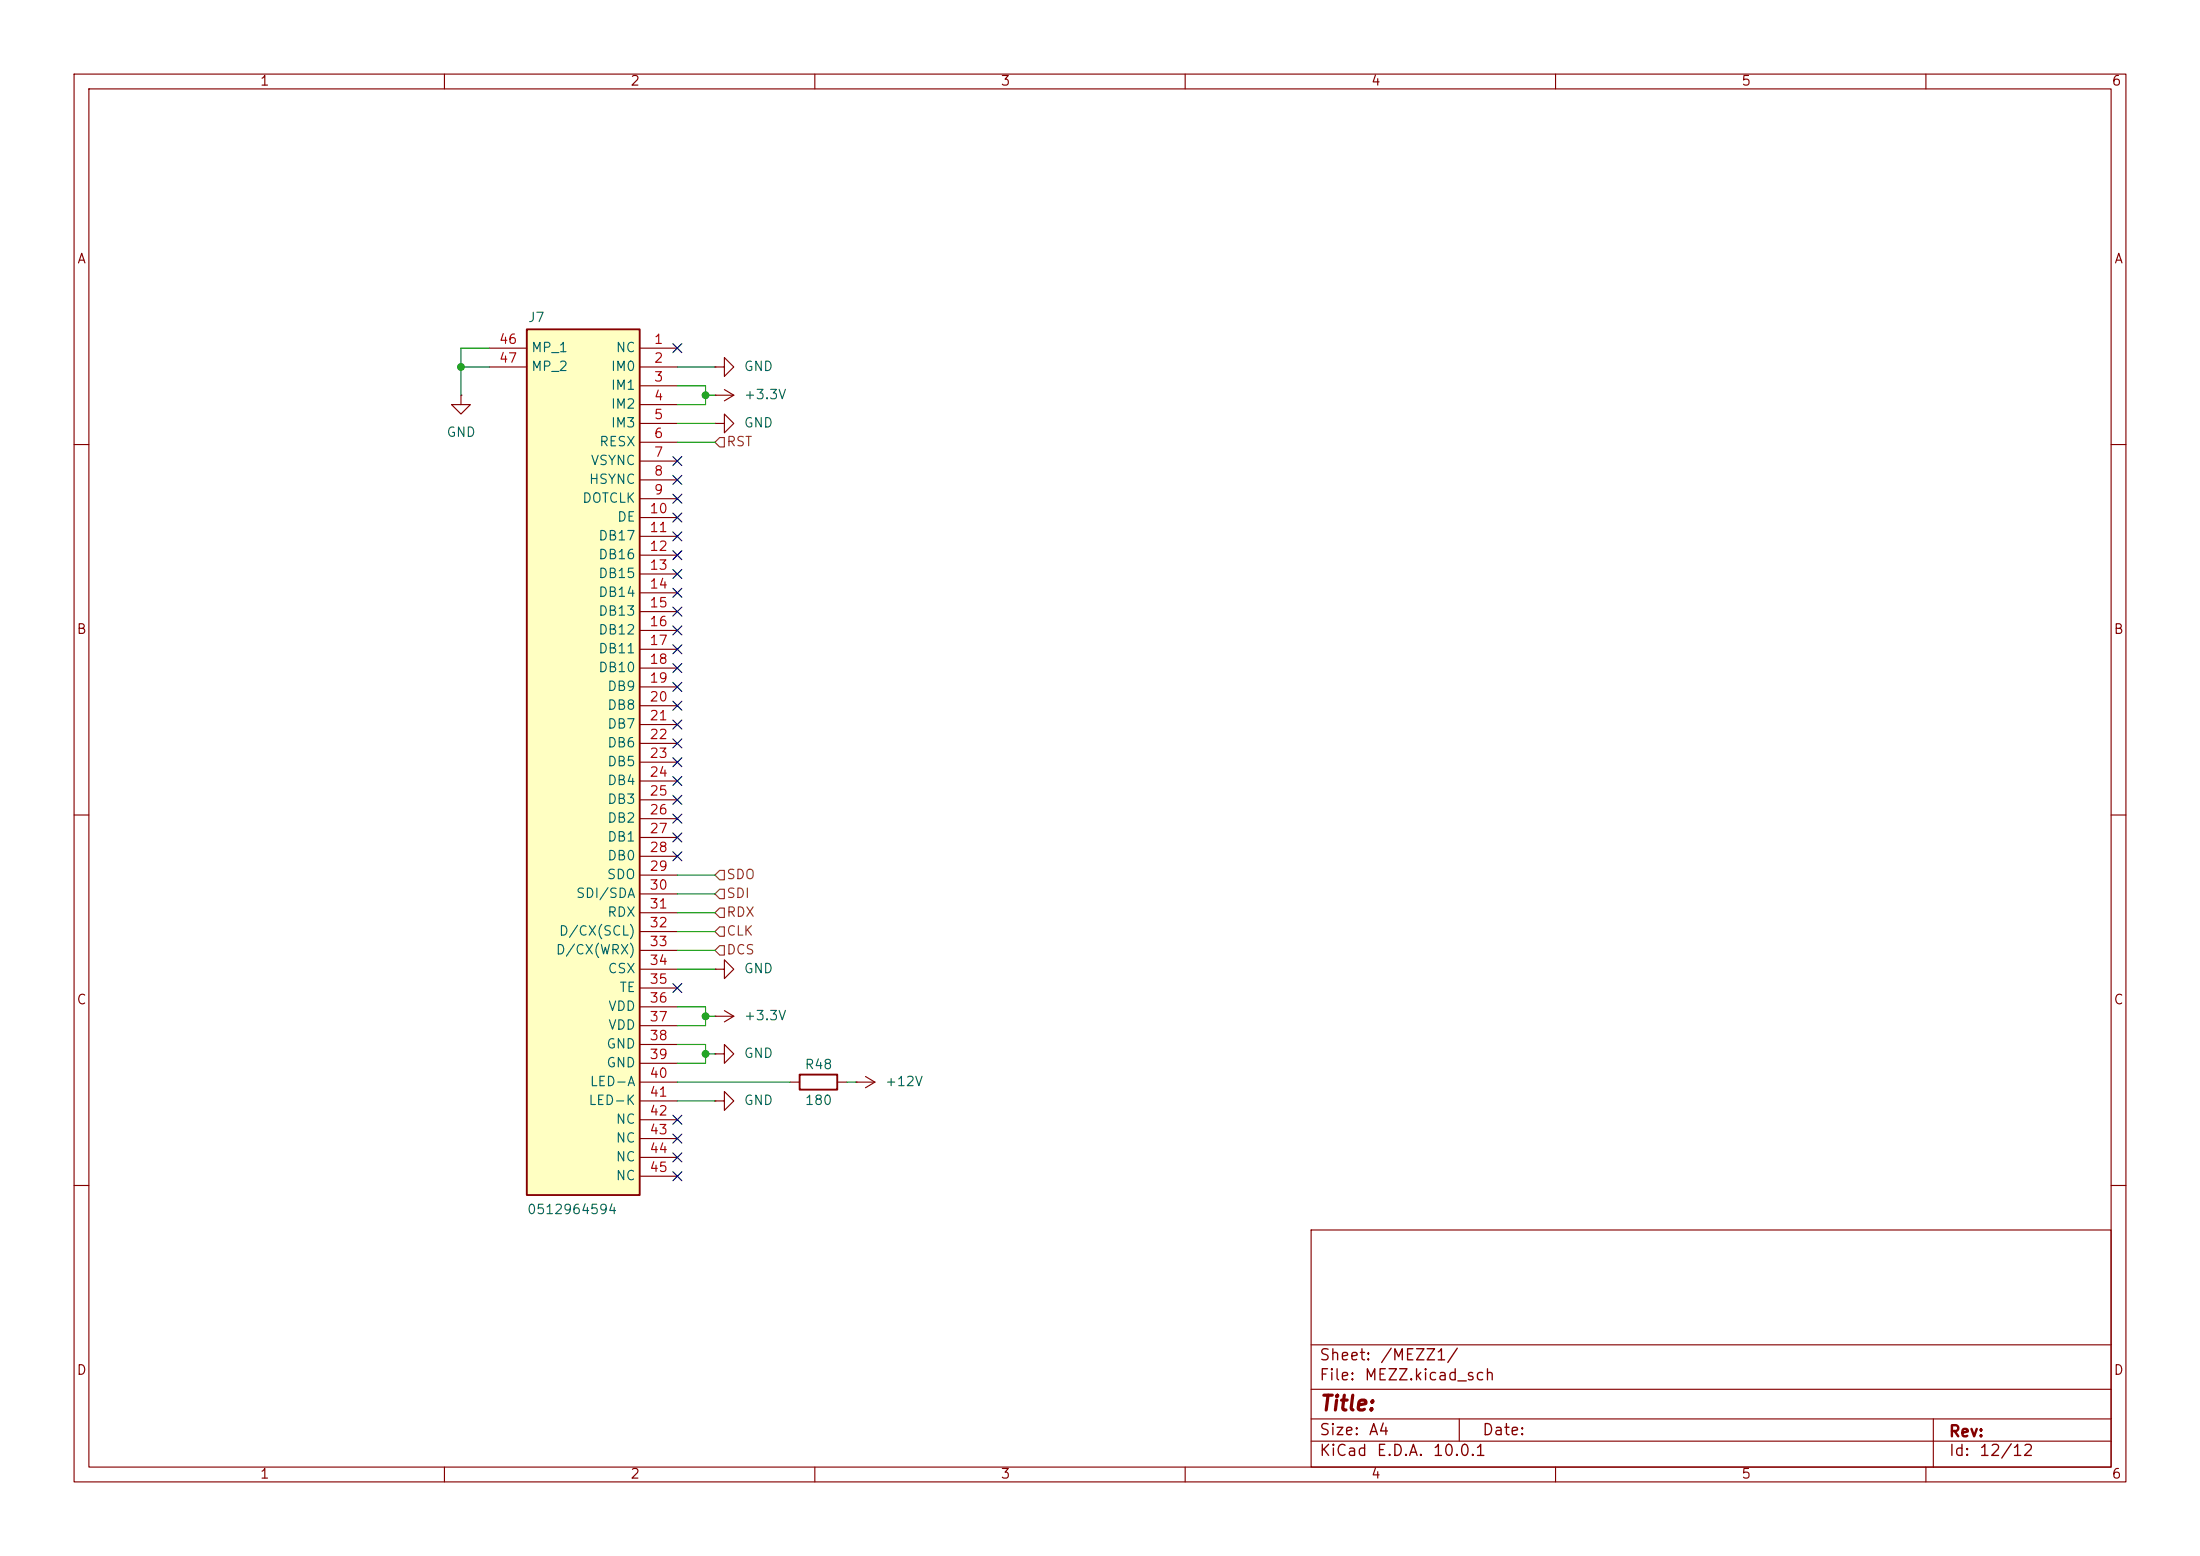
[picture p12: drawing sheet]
(kicad_sch
 (version 20260306)
 (generator "eeschema")
 (generator_version "10.0")
 (paper "A4")
 (lib_symbols
  (symbol "Device:R"
   (pin_numbers (hide yes))
   (pin_names
    (offset 0)) (exclude_from_sim no) (in_bom yes) (on_board yes)
   (in_pos_files yes)
   (duplicate_pin_numbers_are_jumpers no)
   (property "Reference" "R" (at 2.032 0 90) (show_name no) (do_not_autoplace no) (effects (font (size 1.27 1.27))))
   (property "Value" "R" (at 0 0 90) (show_name no) (do_not_autoplace no) (effects (font (size 1.27 1.27))))
   (property "Footprint" "" (at -1.778 0 90) (show_name no) (do_not_autoplace no) (hide yes) (effects (font (size 1.27 1.27))))
   (property "Datasheet" "" (at 0 0 0) (show_name no) (do_not_autoplace no) (hide yes) (effects (font (size 1.27 1.27))))
   (property "Description" "Resistor" (at 0 0 0) (show_name no) (do_not_autoplace no) (hide yes) (effects (font (size 1.27 1.27))))
   (symbol "R_0_1"
    (rectangle (start -1.016 -2.54) (end 1.016 2.54) (stroke (width 0.254) (type default)) (fill (type none))))
   (symbol "R_1_1"
    (pin passive line (at 0 3.81 270) (length 1.27) (name "" (effects (font (size 1.27 1.27)))) (number "1" (effects (font (size 1.27 1.27)))))
    (pin passive line (at 0 -3.81 90) (length 1.27) (name "" (effects (font (size 1.27 1.27)))) (number "2" (effects (font (size 1.27 1.27))))))
   (embedded_fonts no))
  (symbol "HELLCAT:0512964594" (exclude_from_sim no) (in_bom yes) (on_board yes)
   (in_pos_files yes)
   (duplicate_pin_numbers_are_jumpers no)
   (property "Reference" "J" (at 5.588 5.08 0) (show_name no) (do_not_autoplace no) (effects (font (size 1.27 1.27)) (justify left top)))
   (property "Value" "0512964594" (at 5.08 -116.078 0) (show_name no) (do_not_autoplace no) (effects (font (size 1.27 1.27)) (justify left top)))
   (property "Footprint" "HELLCAT:0512964594" (at 21.59 -94.92 0) (show_name no) (do_not_autoplace no) (hide yes) (effects (font (size 1.27 1.27)) (justify left top)))
   (property "Datasheet" "https://www.molex.com/en-us/products/part-detail-pdf/512964594?display=pdf" (at 21.59 -194.92 0) (show_name no) (do_not_autoplace no) (hide yes) (effects (font (size 1.27 1.27)) (justify left top)))
   (property "Description" "0.50mm Pitch Easy-On FFC/FPC Connector, 1.30mm Height, Right-Angle, Surface Mount, ZIF, Bottom Contact Style, 45 Circuits, Gold (Au) Contact  Plating" (at 0.762 7.366 0) (show_name no) (do_not_autoplace no) (hide yes) (effects (font (size 1.27 1.27))))
   (property "Height" "1.5" (at 21.59 -394.92 0) (show_name no) (do_not_autoplace no) (hide yes) (effects (font (size 1.27 1.27)) (justify left top)))
   (property "Manufacturer_Name" "Molex" (at 21.59 -494.92 0) (show_name no) (do_not_autoplace no) (hide yes) (effects (font (size 1.27 1.27)) (justify left top)))
   (property "Manufacturer_Part_Number" "0512964594" (at 21.59 -594.92 0) (show_name no) (do_not_autoplace no) (hide yes) (effects (font (size 1.27 1.27)) (justify left top)))
   (property "Mouser Part Number" "" (at 21.59 -694.92 0) (show_name no) (do_not_autoplace no) (hide yes) (effects (font (size 1.27 1.27)) (justify left top)))
   (property "Mouser Price/Stock" "" (at 21.59 -794.92 0) (show_name no) (do_not_autoplace no) (hide yes) (effects (font (size 1.27 1.27)) (justify left top)))
   (property "Arrow Part Number" "" (at 21.59 -894.92 0) (show_name no) (do_not_autoplace no) (hide yes) (effects (font (size 1.27 1.27)) (justify left top)))
   (property "Arrow Price/Stock" "" (at 21.59 -994.92 0) (show_name no) (do_not_autoplace no) (hide yes) (effects (font (size 1.27 1.27)) (justify left top)))
   (symbol "0512964594_1_1"
    (rectangle (start 5.08 2.54) (end 20.32 -114.3) (stroke (width 0.254) (type default)) (fill (type background)))
    (pin passive line (at 25.4 0 180) (length 5.08) (name "NC" (effects (font (size 1.27 1.27)))) (number "1" (effects (font (size 1.27 1.27)))))
    (pin passive line (at 25.4 -2.54 180) (length 5.08) (name "IM0" (effects (font (size 1.27 1.27)))) (number "2" (effects (font (size 1.27 1.27)))))
    (pin passive line (at 25.4 -5.08 180) (length 5.08) (name "IM1" (effects (font (size 1.27 1.27)))) (number "3" (effects (font (size 1.27 1.27)))))
    (pin passive line (at 25.4 -7.62 180) (length 5.08) (name "IM2" (effects (font (size 1.27 1.27)))) (number "4" (effects (font (size 1.27 1.27)))))
    (pin passive line (at 25.4 -10.16 180) (length 5.08) (name "IM3" (effects (font (size 1.27 1.27)))) (number "5" (effects (font (size 1.27 1.27)))))
    (pin passive line (at 25.4 -12.7 180) (length 5.08) (name "RESX" (effects (font (size 1.27 1.27)))) (number "6" (effects (font (size 1.27 1.27)))))
    (pin passive line (at 25.4 -15.24 180) (length 5.08) (name "VSYNC" (effects (font (size 1.27 1.27)))) (number "7" (effects (font (size 1.27 1.27)))))
    (pin passive line (at 25.4 -17.78 180) (length 5.08) (name "HSYNC" (effects (font (size 1.27 1.27)))) (number "8" (effects (font (size 1.27 1.27)))))
    (pin passive line (at 25.4 -20.32 180) (length 5.08) (name "DOTCLK" (effects (font (size 1.27 1.27)))) (number "9" (effects (font (size 1.27 1.27)))))
    (pin passive line (at 25.4 -22.86 180) (length 5.08) (name "DE" (effects (font (size 1.27 1.27)))) (number "10" (effects (font (size 1.27 1.27)))))
    (pin passive line (at 25.4 -25.4 180) (length 5.08) (name "DB17" (effects (font (size 1.27 1.27)))) (number "11" (effects (font (size 1.27 1.27)))))
    (pin passive line (at 25.4 -27.94 180) (length 5.08) (name "DB16" (effects (font (size 1.27 1.27)))) (number "12" (effects (font (size 1.27 1.27)))))
    (pin passive line (at 25.4 -30.48 180) (length 5.08) (name "DB15" (effects (font (size 1.27 1.27)))) (number "13" (effects (font (size 1.27 1.27)))))
    (pin passive line (at 25.4 -33.02 180) (length 5.08) (name "DB14" (effects (font (size 1.27 1.27)))) (number "14" (effects (font (size 1.27 1.27)))))
    (pin passive line (at 25.4 -35.56 180) (length 5.08) (name "DB13" (effects (font (size 1.27 1.27)))) (number "15" (effects (font (size 1.27 1.27)))))
    (pin passive line (at 25.4 -38.1 180) (length 5.08) (name "DB12" (effects (font (size 1.27 1.27)))) (number "16" (effects (font (size 1.27 1.27)))))
    (pin passive line (at 25.4 -40.64 180) (length 5.08) (name "DB11" (effects (font (size 1.27 1.27)))) (number "17" (effects (font (size 1.27 1.27)))))
    (pin passive line (at 25.4 -43.18 180) (length 5.08) (name "DB10" (effects (font (size 1.27 1.27)))) (number "18" (effects (font (size 1.27 1.27)))))
    (pin passive line (at 25.4 -45.72 180) (length 5.08) (name "DB9" (effects (font (size 1.27 1.27)))) (number "19" (effects (font (size 1.27 1.27)))))
    (pin passive line (at 25.4 -48.26 180) (length 5.08) (name "DB8" (effects (font (size 1.27 1.27)))) (number "20" (effects (font (size 1.27 1.27)))))
    (pin passive line (at 25.4 -50.8 180) (length 5.08) (name "DB7" (effects (font (size 1.27 1.27)))) (number "21" (effects (font (size 1.27 1.27)))))
    (pin passive line (at 25.4 -53.34 180) (length 5.08) (name "DB6" (effects (font (size 1.27 1.27)))) (number "22" (effects (font (size 1.27 1.27)))))
    (pin passive line (at 25.4 -55.88 180) (length 5.08) (name "DB5" (effects (font (size 1.27 1.27)))) (number "23" (effects (font (size 1.27 1.27)))))
    (pin passive line (at 25.4 -58.42 180) (length 5.08) (name "DB4" (effects (font (size 1.27 1.27)))) (number "24" (effects (font (size 1.27 1.27)))))
    (pin passive line (at 25.4 -60.96 180) (length 5.08) (name "DB3" (effects (font (size 1.27 1.27)))) (number "25" (effects (font (size 1.27 1.27)))))
    (pin passive line (at 25.4 -63.5 180) (length 5.08) (name "DB2" (effects (font (size 1.27 1.27)))) (number "26" (effects (font (size 1.27 1.27)))))
    (pin passive line (at 25.4 -66.04 180) (length 5.08) (name "DB1" (effects (font (size 1.27 1.27)))) (number "27" (effects (font (size 1.27 1.27)))))
    (pin passive line (at 25.4 -68.58 180) (length 5.08) (name "DB0" (effects (font (size 1.27 1.27)))) (number "28" (effects (font (size 1.27 1.27)))))
    (pin passive line (at 25.4 -71.12 180) (length 5.08) (name "SDO" (effects (font (size 1.27 1.27)))) (number "29" (effects (font (size 1.27 1.27)))))
    (pin passive line (at 25.4 -73.66 180) (length 5.08) (name "SDI/SDA" (effects (font (size 1.27 1.27)))) (number "30" (effects (font (size 1.27 1.27)))))
    (pin passive line (at 25.4 -76.2 180) (length 5.08) (name "RDX" (effects (font (size 1.27 1.27)))) (number "31" (effects (font (size 1.27 1.27)))))
    (pin passive line (at 25.4 -78.74 180) (length 5.08) (name "D/CX(SCL)" (effects (font (size 1.27 1.27)))) (number "32" (effects (font (size 1.27 1.27)))))
    (pin passive line (at 25.4 -81.28 180) (length 5.08) (name "D/CX(WRX)" (effects (font (size 1.27 1.27)))) (number "33" (effects (font (size 1.27 1.27)))))
    (pin passive line (at 25.4 -83.82 180) (length 5.08) (name "CSX" (effects (font (size 1.27 1.27)))) (number "34" (effects (font (size 1.27 1.27)))))
    (pin passive line (at 25.4 -86.36 180) (length 5.08) (name "TE" (effects (font (size 1.27 1.27)))) (number "35" (effects (font (size 1.27 1.27)))))
    (pin passive line (at 25.4 -88.9 180) (length 5.08) (name "VDD" (effects (font (size 1.27 1.27)))) (number "36" (effects (font (size 1.27 1.27)))))
    (pin passive line (at 25.4 -91.44 180) (length 5.08) (name "VDD" (effects (font (size 1.27 1.27)))) (number "37" (effects (font (size 1.27 1.27)))))
    (pin passive line (at 25.4 -93.98 180) (length 5.08) (name "GND" (effects (font (size 1.27 1.27)))) (number "38" (effects (font (size 1.27 1.27)))))
    (pin passive line (at 25.4 -96.52 180) (length 5.08) (name "GND" (effects (font (size 1.27 1.27)))) (number "39" (effects (font (size 1.27 1.27)))))
    (pin passive line (at 25.4 -99.06 180) (length 5.08) (name "LED-A" (effects (font (size 1.27 1.27)))) (number "40" (effects (font (size 1.27 1.27)))))
    (pin passive line (at 25.4 -101.6 180) (length 5.08) (name "LED-K" (effects (font (size 1.27 1.27)))) (number "41" (effects (font (size 1.27 1.27)))))
    (pin passive line (at 25.4 -104.14 180) (length 5.08) (name "NC" (effects (font (size 1.27 1.27)))) (number "42" (effects (font (size 1.27 1.27)))))
    (pin passive line (at 25.4 -106.68 180) (length 5.08) (name "NC" (effects (font (size 1.27 1.27)))) (number "43" (effects (font (size 1.27 1.27)))))
    (pin passive line (at 25.4 -109.22 180) (length 5.08) (name "NC" (effects (font (size 1.27 1.27)))) (number "44" (effects (font (size 1.27 1.27)))))
    (pin passive line (at 25.4 -111.76 180) (length 5.08) (name "NC" (effects (font (size 1.27 1.27)))) (number "45" (effects (font (size 1.27 1.27)))))
    (pin passive line (at 0 0 0) (length 5.08) (name "MP_1" (effects (font (size 1.27 1.27)))) (number "46" (effects (font (size 1.27 1.27)))))
    (pin passive line (at 0 -2.54 0) (length 5.08) (name "MP_2" (effects (font (size 1.27 1.27)))) (number "47" (effects (font (size 1.27 1.27))))))
   (embedded_fonts no))
  (symbol "power:+12V"
   (power global)
   (pin_numbers (hide yes))
   (pin_names
    (offset 0) (hide yes)) (exclude_from_sim no) (in_bom yes) (on_board yes)
   (in_pos_files yes)
   (duplicate_pin_numbers_are_jumpers no)
   (property "Reference" "#PWR" (at 0 -3.81 0) (show_name no) (do_not_autoplace no) (hide yes) (effects (font (size 1.27 1.27))))
   (property "Value" "+12V" (at 0 3.556 0) (show_name no) (do_not_autoplace no) (effects (font (size 1.27 1.27))))
   (property "Footprint" "" (at 0 0 0) (show_name no) (do_not_autoplace no) (hide yes) (effects (font (size 1.27 1.27))))
   (property "Datasheet" "" (at 0 0 0) (show_name no) (do_not_autoplace no) (hide yes) (effects (font (size 1.27 1.27))))
   (property "Description" "Power symbol creates a global label with name \"+12V\"" (at 0 0 0) (show_name no) (do_not_autoplace no) (hide yes) (effects (font (size 1.27 1.27))))
   (symbol "+12V_0_1"
    (polyline (pts (xy -0.762 1.27) (xy 0 2.54)) (stroke (width 0) (type default)) (fill (type none)))
    (polyline (pts (xy 0 2.54) (xy 0.762 1.27)) (stroke (width 0) (type default)) (fill (type none)))
    (polyline (pts (xy 0 0) (xy 0 2.54)) (stroke (width 0) (type default)) (fill (type none))))
   (symbol "+12V_1_1"
    (pin power_in line (at 0 0 90) (length 0) (name "" (effects (font (size 1.27 1.27)))) (number "1" (effects (font (size 1.27 1.27))))))
   (embedded_fonts no))
  (symbol "power:GND"
   (power global)
   (pin_numbers (hide yes))
   (pin_names
    (offset 0) (hide yes)) (exclude_from_sim no) (in_bom yes) (on_board yes)
   (in_pos_files yes)
   (duplicate_pin_numbers_are_jumpers no)
   (property "Reference" "#PWR" (at 0 -6.35 0) (show_name no) (do_not_autoplace no) (hide yes) (effects (font (size 1.27 1.27))))
   (property "Value" "GND" (at 0 -3.81 0) (show_name no) (do_not_autoplace no) (effects (font (size 1.27 1.27))))
   (property "Footprint" "" (at 0 0 0) (show_name no) (do_not_autoplace no) (hide yes) (effects (font (size 1.27 1.27))))
   (property "Datasheet" "" (at 0 0 0) (show_name no) (do_not_autoplace no) (hide yes) (effects (font (size 1.27 1.27))))
   (property "Description" "Power symbol creates a global label with name \"GND\" , ground" (at 0 0 0) (show_name no) (do_not_autoplace no) (hide yes) (effects (font (size 1.27 1.27))))
   (symbol "GND_0_1"
    (polyline (pts (xy 0 0) (xy 0 -1.27) (xy 1.27 -1.27) (xy 0 -2.54) (xy -1.27 -1.27) (xy 0 -1.27)) (stroke (width 0) (type default)) (fill (type none))))
   (symbol "GND_1_1"
    (pin power_in line (at 0 0 270) (length 0) (name "" (effects (font (size 1.27 1.27)))) (number "1" (effects (font (size 1.27 1.27))))))
   (embedded_fonts no)))
 (junction
  (at 95.25 142.24)
  (diameter 0)
  (color 0 0 0 0))
 (junction
  (at 95.25 53.34)
  (diameter 0)
  (color 0 0 0 0))
 (junction
  (at 62.23 49.53)
  (diameter 0)
  (color 0 0 0 0))
 (junction
  (at 95.25 137.16)
  (diameter 0)
  (color 0 0 0 0))
 (no_connect
  (at 91.44 74.93))
 (no_connect
  (at 91.44 87.63))
 (no_connect
  (at 91.44 115.57))
 (no_connect
  (at 91.44 64.77))
 (no_connect
  (at 91.44 85.09))
 (no_connect
  (at 91.44 82.55))
 (no_connect
  (at 91.44 156.21))
 (no_connect
  (at 91.44 92.71))
 (no_connect
  (at 91.44 110.49))
 (no_connect
  (at 91.44 80.01))
 (no_connect
  (at 91.44 105.41))
 (no_connect
  (at 91.44 72.39))
 (no_connect
  (at 91.44 69.85))
 (no_connect
  (at 91.44 46.99))
 (no_connect
  (at 91.44 67.31))
 (no_connect
  (at 91.44 158.75))
 (no_connect
  (at 91.44 100.33))
 (no_connect
  (at 91.44 151.13))
 (no_connect
  (at 91.44 102.87))
 (no_connect
  (at 91.44 77.47))
 (no_connect
  (at 91.44 153.67))
 (no_connect
  (at 91.44 107.95))
 (no_connect
  (at 91.44 95.25))
 (no_connect
  (at 91.44 133.35))
 (no_connect
  (at 91.44 90.17))
 (no_connect
  (at 91.44 62.23))
 (no_connect
  (at 91.44 113.03))
 (no_connect
  (at 91.44 97.79))
 (wire
  (pts (xy 91.44 49.53) (xy 96.52 49.53))
  (stroke (width 0) (type default)))
 (wire
  (pts (xy 114.3 146.05) (xy 115.57 146.05))
  (stroke (width 0) (type default)))
 (wire
  (pts (xy 62.23 46.99) (xy 62.23 49.53))
  (stroke (width 0) (type default)))
 (wire
  (pts (xy 66.04 46.99) (xy 62.23 46.99))
  (stroke (width 0) (type default)))
 (wire
  (pts (xy 91.44 128.27) (xy 96.52 128.27))
  (stroke (width 0) (type default)))
 (wire
  (pts (xy 91.44 118.11) (xy 96.52 118.11))
  (stroke (width 0) (type default)))
 (wire
  (pts (xy 62.23 49.53) (xy 62.23 53.34))
  (stroke (width 0) (type default)))
 (wire
  (pts (xy 91.44 140.97) (xy 95.25 140.97))
  (stroke (width 0) (type default)))
 (wire
  (pts (xy 91.44 143.51) (xy 95.25 143.51))
  (stroke (width 0) (type default)))
 (wire
  (pts (xy 95.25 140.97) (xy 95.25 142.24))
  (stroke (width 0) (type default)))
 (wire
  (pts (xy 91.44 120.65) (xy 96.52 120.65))
  (stroke (width 0) (type default)))
 (wire
  (pts (xy 95.25 137.16) (xy 96.52 137.16))
  (stroke (width 0) (type default)))
 (wire
  (pts (xy 95.25 53.34) (xy 95.25 52.07))
  (stroke (width 0) (type default)))
 (wire
  (pts (xy 95.25 143.51) (xy 95.25 142.24))
  (stroke (width 0) (type default)))
 (wire
  (pts (xy 91.44 59.69) (xy 96.52 59.69))
  (stroke (width 0) (type default)))
 (wire
  (pts (xy 96.52 142.24) (xy 95.25 142.24))
  (stroke (width 0) (type default)))
 (wire
  (pts (xy 95.25 137.16) (xy 95.25 135.89))
  (stroke (width 0) (type default)))
 (wire
  (pts (xy 95.25 54.61) (xy 95.25 53.34))
  (stroke (width 0) (type default)))
 (wire
  (pts (xy 95.25 138.43) (xy 95.25 137.16))
  (stroke (width 0) (type default)))
 (wire
  (pts (xy 66.04 49.53) (xy 62.23 49.53))
  (stroke (width 0) (type default)))
 (wire
  (pts (xy 91.44 146.05) (xy 106.68 146.05))
  (stroke (width 0) (type default)))
 (wire
  (pts (xy 91.44 52.07) (xy 95.25 52.07))
  (stroke (width 0) (type default)))
 (wire
  (pts (xy 91.44 135.89) (xy 95.25 135.89))
  (stroke (width 0) (type default)))
 (wire
  (pts (xy 91.44 123.19) (xy 96.52 123.19))
  (stroke (width 0) (type default)))
 (wire
  (pts (xy 91.44 125.73) (xy 96.52 125.73))
  (stroke (width 0) (type default)))
 (wire
  (pts (xy 91.44 54.61) (xy 95.25 54.61))
  (stroke (width 0) (type default)))
 (wire
  (pts (xy 91.44 138.43) (xy 95.25 138.43))
  (stroke (width 0) (type default)))
 (wire
  (pts (xy 91.44 57.15) (xy 96.52 57.15))
  (stroke (width 0) (type default)))
 (wire
  (pts (xy 91.44 130.81) (xy 96.52 130.81))
  (stroke (width 0) (type default)))
 (wire
  (pts (xy 91.44 148.59) (xy 96.52 148.59))
  (stroke (width 0) (type default)))
 (wire
  (pts (xy 95.25 53.34) (xy 96.52 53.34))
  (stroke (width 0) (type default)))
 (hierarchical_label "CLK"
  (shape input)
  (at 96.52 125.73 0)
  (effects (font (size 1.27 1.27)) (justify left)))
 (hierarchical_label "DCS"
  (shape input)
  (at 96.52 128.27 0)
  (effects (font (size 1.27 1.27)) (justify left)))
 (hierarchical_label "SDO"
  (shape input)
  (at 96.52 118.11 0)
  (effects (font (size 1.27 1.27)) (justify left)))
 (hierarchical_label "RST"
  (shape input)
  (at 96.52 59.69 0)
  (effects (font (size 1.27 1.27)) (justify left)))
 (hierarchical_label "SDI"
  (shape input)
  (at 96.52 120.65 0)
  (effects (font (size 1.27 1.27)) (justify left)))
 (hierarchical_label "RDX"
  (shape input)
  (at 96.52 123.19 0)
  (effects (font (size 1.27 1.27)) (justify left)))
 (symbol
  (lib_id "power:GND")
  (at 62.23 53.34 0)
  (mirror y)
  (unit 1)
  (body_style 1)
  (exclude_from_sim no)
  (in_bom yes)
  (on_board yes)
  (in_pos_files yes)
  (dnp no)
  (fields_autoplaced yes)
  (property "Reference" "#PWR066" (at 62.23 59.69 0) (hide yes) (show_name no) (do_not_autoplace no) (effects (font (size 1.27 1.27))))
  (property "Value" "GND" (at 62.23 58.42 0) (show_name no) (do_not_autoplace no) (effects (font (size 1.27 1.27))))
  (property "Footprint" "" (at 62.23 53.34 0) (hide yes) (show_name no) (do_not_autoplace no) (effects (font (size 1.27 1.27))))
  (property "Datasheet" "" (at 62.23 53.34 0) (hide yes) (show_name no) (do_not_autoplace no) (effects (font (size 1.27 1.27))))
  (property "Description" "Power symbol creates a global label with name \"GND\" , ground" (at 62.23 53.34 0) (hide yes) (show_name no) (do_not_autoplace no) (effects (font (size 1.27 1.27))))
  (pin "1"))
 (symbol
  (lib_id "power:GND")
  (at 96.52 142.24 90)
  (mirror x)
  (unit 1)
  (body_style 1)
  (exclude_from_sim no)
  (in_bom yes)
  (on_board yes)
  (in_pos_files yes)
  (dnp no)
  (fields_autoplaced yes)
  (property "Reference" "#PWR072" (at 102.87 142.24 0) (hide yes) (show_name no) (do_not_autoplace no) (effects (font (size 1.27 1.27))))
  (property "Value" "GND" (at 100.33 142.2399 90) (show_name no) (do_not_autoplace no) (effects (font (size 1.27 1.27)) (justify right)))
  (property "Footprint" "" (at 96.52 142.24 0) (hide yes) (show_name no) (do_not_autoplace no) (effects (font (size 1.27 1.27))))
  (property "Datasheet" "" (at 96.52 142.24 0) (hide yes) (show_name no) (do_not_autoplace no) (effects (font (size 1.27 1.27))))
  (property "Description" "Power symbol creates a global label with name \"GND\" , ground" (at 96.52 142.24 0) (hide yes) (show_name no) (do_not_autoplace no) (effects (font (size 1.27 1.27))))
  (pin "1"))
 (symbol
  (lib_id "HELLCAT:0512964594")
  (at 66.04 46.99 0)
  (unit 1)
  (body_style 1)
  (exclude_from_sim no)
  (in_bom yes)
  (on_board yes)
  (in_pos_files yes)
  (dnp no)
  (property "Reference" "J7" (at 72.39 42.926 0) (show_name no) (do_not_autoplace no) (effects (font (size 1.27 1.27))))
  (property "Value" "0512964594" (at 77.216 163.322 0) (show_name no) (do_not_autoplace no) (effects (font (size 1.27 1.27))))
  (property "Footprint" "HELLCAT:0512964594" (at 87.63 141.91 0) (hide yes) (show_name no) (do_not_autoplace no) (effects (font (size 1.27 1.27)) (justify left top)))
  (property "Datasheet" "https://www.molex.com/en-us/products/part-detail-pdf/512964594?display=pdf" (at 87.63 241.91 0) (hide yes) (show_name no) (do_not_autoplace no) (effects (font (size 1.27 1.27)) (justify left top)))
  (property "Description" "0.50mm Pitch Easy-On FFC/FPC Connector, 1.30mm Height, Right-Angle, Surface Mount, ZIF, Bottom Contact Style, 45 Circuits, Gold (Au) Contact  Plating" (at 66.802 39.624 0) (hide yes) (show_name no) (do_not_autoplace no) (effects (font (size 1.27 1.27))))
  (property "Height" "1.5" (at 87.63 441.91 0) (hide yes) (show_name no) (do_not_autoplace no) (effects (font (size 1.27 1.27)) (justify left top)))
  (property "Manufacturer_Name" "Molex" (at 87.63 541.91 0) (hide yes) (show_name no) (do_not_autoplace no) (effects (font (size 1.27 1.27)) (justify left top)))
  (property "Manufacturer_Part_Number" "0512964594" (at 87.63 641.91 0) (hide yes) (show_name no) (do_not_autoplace no) (effects (font (size 1.27 1.27)) (justify left top)))
  (property "Mouser Part Number" "" (at 87.63 741.91 0) (hide yes) (show_name no) (do_not_autoplace no) (effects (font (size 1.27 1.27)) (justify left top)))
  (property "Mouser Price/Stock" "" (at 87.63 841.91 0) (hide yes) (show_name no) (do_not_autoplace no) (effects (font (size 1.27 1.27)) (justify left top)))
  (property "Arrow Part Number" "" (at 87.63 941.91 0) (hide yes) (show_name no) (do_not_autoplace no) (effects (font (size 1.27 1.27)) (justify left top)))
  (property "Arrow Price/Stock" "" (at 87.63 1041.91 0) (hide yes) (show_name no) (do_not_autoplace no) (effects (font (size 1.27 1.27)) (justify left top)))
  (pin "8")
  (pin "23")
  (pin "3")
  (pin "5")
  (pin "27")
  (pin "29")
  (pin "4")
  (pin "14")
  (pin "17")
  (pin "18")
  (pin "10")
  (pin "19")
  (pin "6")
  (pin "12")
  (pin "11")
  (pin "21")
  (pin "13")
  (pin "15")
  (pin "7")
  (pin "9")
  (pin "2")
  (pin "20")
  (pin "16")
  (pin "1")
  (pin "22")
  (pin "24")
  (pin "25")
  (pin "26")
  (pin "28")
  (pin "31")
  (pin "47")
  (pin "32")
  (pin "40")
  (pin "35")
  (pin "41")
  (pin "34")
  (pin "43")
  (pin "37")
  (pin "44")
  (pin "30")
  (pin "45")
  (pin "42")
  (pin "33")
  (pin "36")
  (pin "39")
  (pin "46")
  (pin "38"))
 (symbol
  (lib_id "power:+12V")
  (at 96.52 137.16 270)
  (unit 1)
  (body_style 1)
  (exclude_from_sim no)
  (in_bom yes)
  (on_board yes)
  (in_pos_files yes)
  (dnp no)
  (fields_autoplaced yes)
  (property "Reference" "#PWR071" (at 92.71 137.16 0) (hide yes) (show_name no) (do_not_autoplace no) (effects (font (size 1.27 1.27))))
  (property "Value" "+3.3V" (at 100.33 137.1599 90) (show_name no) (do_not_autoplace no) (effects (font (size 1.27 1.27)) (justify left)))
  (property "Footprint" "" (at 96.52 137.16 0) (hide yes) (show_name no) (do_not_autoplace no) (effects (font (size 1.27 1.27))))
  (property "Datasheet" "" (at 96.52 137.16 0) (hide yes) (show_name no) (do_not_autoplace no) (effects (font (size 1.27 1.27))))
  (property "Description" "Power symbol creates a global label with name \"+12V\"" (at 96.52 137.16 0) (hide yes) (show_name no) (do_not_autoplace no) (effects (font (size 1.27 1.27))))
  (pin "1"))
 (symbol
  (lib_id "power:GND")
  (at 96.52 148.59 90)
  (mirror x)
  (unit 1)
  (body_style 1)
  (exclude_from_sim no)
  (in_bom yes)
  (on_board yes)
  (in_pos_files yes)
  (dnp no)
  (fields_autoplaced yes)
  (property "Reference" "#PWR073" (at 102.87 148.59 0) (hide yes) (show_name no) (do_not_autoplace no) (effects (font (size 1.27 1.27))))
  (property "Value" "GND" (at 100.33 148.5899 90) (show_name no) (do_not_autoplace no) (effects (font (size 1.27 1.27)) (justify right)))
  (property "Footprint" "" (at 96.52 148.59 0) (hide yes) (show_name no) (do_not_autoplace no) (effects (font (size 1.27 1.27))))
  (property "Datasheet" "" (at 96.52 148.59 0) (hide yes) (show_name no) (do_not_autoplace no) (effects (font (size 1.27 1.27))))
  (property "Description" "Power symbol creates a global label with name \"GND\" , ground" (at 96.52 148.59 0) (hide yes) (show_name no) (do_not_autoplace no) (effects (font (size 1.27 1.27))))
  (pin "1"))
 (symbol
  (lib_id "Device:R")
  (at 110.49 146.05 90)
  (mirror x)
  (unit 1)
  (body_style 1)
  (exclude_from_sim no)
  (in_bom yes)
  (on_board yes)
  (in_pos_files yes)
  (dnp no)
  (property "Reference" "R48" (at 110.49 143.764 90) (show_name no) (do_not_autoplace no) (effects (font (size 1.27 1.27))))
  (property "Value" "180" (at 110.49 148.59 90) (show_name no) (do_not_autoplace no) (effects (font (size 1.27 1.27))))
  (property "Footprint" "Resistor_SMD:R_0603_1608Metric" (at 110.49 144.272 90) (hide yes) (show_name no) (do_not_autoplace no) (effects (font (size 1.27 1.27))))
  (property "Datasheet" "" (at 110.49 146.05 0) (hide yes) (show_name no) (do_not_autoplace no) (effects (font (size 1.27 1.27))))
  (property "Description" "Resistor" (at 110.49 146.05 0) (hide yes) (show_name no) (do_not_autoplace no) (effects (font (size 1.27 1.27))))
  (pin "2")
  (pin "1"))
 (symbol
  (lib_id "power:GND")
  (at 96.52 57.15 90)
  (mirror x)
  (unit 1)
  (body_style 1)
  (exclude_from_sim no)
  (in_bom yes)
  (on_board yes)
  (in_pos_files yes)
  (dnp no)
  (fields_autoplaced yes)
  (property "Reference" "#PWR069" (at 102.87 57.15 0) (hide yes) (show_name no) (do_not_autoplace no) (effects (font (size 1.27 1.27))))
  (property "Value" "GND" (at 100.33 57.1499 90) (show_name no) (do_not_autoplace no) (effects (font (size 1.27 1.27)) (justify right)))
  (property "Footprint" "" (at 96.52 57.15 0) (hide yes) (show_name no) (do_not_autoplace no) (effects (font (size 1.27 1.27))))
  (property "Datasheet" "" (at 96.52 57.15 0) (hide yes) (show_name no) (do_not_autoplace no) (effects (font (size 1.27 1.27))))
  (property "Description" "Power symbol creates a global label with name \"GND\" , ground" (at 96.52 57.15 0) (hide yes) (show_name no) (do_not_autoplace no) (effects (font (size 1.27 1.27))))
  (pin "1"))
 (symbol
  (lib_id "power:GND")
  (at 96.52 130.81 90)
  (mirror x)
  (unit 1)
  (body_style 1)
  (exclude_from_sim no)
  (in_bom yes)
  (on_board yes)
  (in_pos_files yes)
  (dnp no)
  (fields_autoplaced yes)
  (property "Reference" "#PWR070" (at 102.87 130.81 0) (hide yes) (show_name no) (do_not_autoplace no) (effects (font (size 1.27 1.27))))
  (property "Value" "GND" (at 100.33 130.8099 90) (show_name no) (do_not_autoplace no) (effects (font (size 1.27 1.27)) (justify right)))
  (property "Footprint" "" (at 96.52 130.81 0) (hide yes) (show_name no) (do_not_autoplace no) (effects (font (size 1.27 1.27))))
  (property "Datasheet" "" (at 96.52 130.81 0) (hide yes) (show_name no) (do_not_autoplace no) (effects (font (size 1.27 1.27))))
  (property "Description" "Power symbol creates a global label with name \"GND\" , ground" (at 96.52 130.81 0) (hide yes) (show_name no) (do_not_autoplace no) (effects (font (size 1.27 1.27))))
  (pin "1"))
 (symbol
  (lib_id "power:+12V")
  (at 96.52 53.34 270)
  (unit 1)
  (body_style 1)
  (exclude_from_sim no)
  (in_bom yes)
  (on_board yes)
  (in_pos_files yes)
  (dnp no)
  (fields_autoplaced yes)
  (property "Reference" "#PWR068" (at 92.71 53.34 0) (hide yes) (show_name no) (do_not_autoplace no) (effects (font (size 1.27 1.27))))
  (property "Value" "+3.3V" (at 100.33 53.3399 90) (show_name no) (do_not_autoplace no) (effects (font (size 1.27 1.27)) (justify left)))
  (property "Footprint" "" (at 96.52 53.34 0) (hide yes) (show_name no) (do_not_autoplace no) (effects (font (size 1.27 1.27))))
  (property "Datasheet" "" (at 96.52 53.34 0) (hide yes) (show_name no) (do_not_autoplace no) (effects (font (size 1.27 1.27))))
  (property "Description" "Power symbol creates a global label with name \"+12V\"" (at 96.52 53.34 0) (hide yes) (show_name no) (do_not_autoplace no) (effects (font (size 1.27 1.27))))
  (pin "1"))
 (symbol
  (lib_id "power:+12V")
  (at 115.57 146.05 270)
  (unit 1)
  (body_style 1)
  (exclude_from_sim no)
  (in_bom yes)
  (on_board yes)
  (in_pos_files yes)
  (dnp no)
  (fields_autoplaced yes)
  (property "Reference" "#PWR074" (at 111.76 146.05 0) (hide yes) (show_name no) (do_not_autoplace no) (effects (font (size 1.27 1.27))))
  (property "Value" "+12V" (at 119.38 146.0499 90) (show_name no) (do_not_autoplace no) (effects (font (size 1.27 1.27)) (justify left)))
  (property "Footprint" "" (at 115.57 146.05 0) (hide yes) (show_name no) (do_not_autoplace no) (effects (font (size 1.27 1.27))))
  (property "Datasheet" "" (at 115.57 146.05 0) (hide yes) (show_name no) (do_not_autoplace no) (effects (font (size 1.27 1.27))))
  (property "Description" "Power symbol creates a global label with name \"+12V\"" (at 115.57 146.05 0) (hide yes) (show_name no) (do_not_autoplace no) (effects (font (size 1.27 1.27))))
  (pin "1"))
 (symbol
  (lib_id "power:GND")
  (at 96.52 49.53 90)
  (mirror x)
  (unit 1)
  (body_style 1)
  (exclude_from_sim no)
  (in_bom yes)
  (on_board yes)
  (in_pos_files yes)
  (dnp no)
  (fields_autoplaced yes)
  (property "Reference" "#PWR067" (at 102.87 49.53 0) (hide yes) (show_name no) (do_not_autoplace no) (effects (font (size 1.27 1.27))))
  (property "Value" "GND" (at 100.33 49.5299 90) (show_name no) (do_not_autoplace no) (effects (font (size 1.27 1.27)) (justify right)))
  (property "Footprint" "" (at 96.52 49.53 0) (hide yes) (show_name no) (do_not_autoplace no) (effects (font (size 1.27 1.27))))
  (property "Datasheet" "" (at 96.52 49.53 0) (hide yes) (show_name no) (do_not_autoplace no) (effects (font (size 1.27 1.27))))
  (property "Description" "Power symbol creates a global label with name \"GND\" , ground" (at 96.52 49.53 0) (hide yes) (show_name no) (do_not_autoplace no) (effects (font (size 1.27 1.27))))
  (pin "1")))
